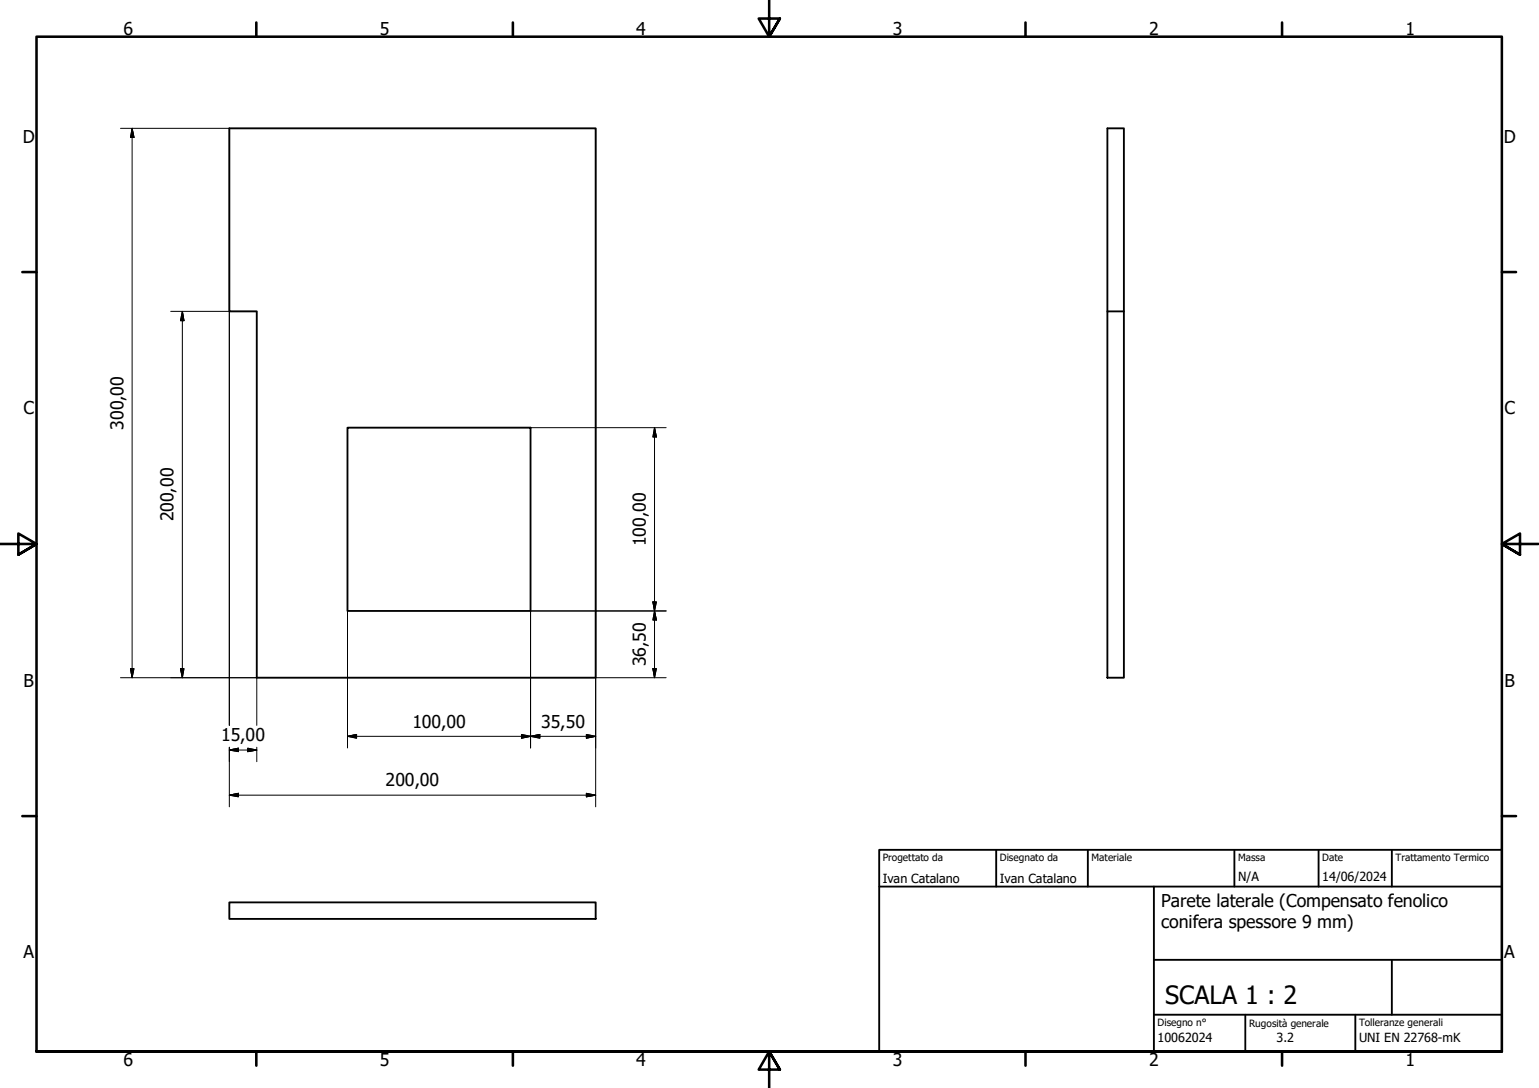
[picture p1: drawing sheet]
<svg xmlns="http://www.w3.org/2000/svg" width="420mm" height="297mm" viewBox="0 0 420 297" stroke-linecap="round" stroke-linejoin="round" font-family="sans-serif">
<!-- layer: Visible (ISO) -->
<path d="M62.6 35h100v150h-92.5v-100h-7.5zM302.3 85h4.5v100h-4.5zM302.3 85v-50h4.5v50M94.9 116.8h49.9v50h-49.9zM62.6 246.4h100v4.5h-100z" fill="none" stroke="#000" stroke-width=".51"/>
<!-- layer: Border (ISO) -->
<g fill="none" stroke="#000" stroke-width=".7">
<path d="M70 6.1v3.9M140 6.1v3.9M210 0v10l-2.9-4.9h5.8l-2.9 4.9 2.9-4.9M280 6.1v3.9M350 6.1v3.9M6.1 74.3h3.9M410 74.3h3.9M0 148.5h10l-5-2.8v5.7l5-2.9-5 2.9M420 148.5h-10l5-2.8v5.7l-5-2.9 5 2.9M6.1 222.8h3.9M410 222.8h3.9M10 287.1v-277.1h400v277.1h-400h400"/>
<path d="M70 287.1v3.8M140 287.1v3.8M212.9 292l-2.9-4.9 2.9 4.9h-5.8l2.9-4.9v9.9M280 287.1v3.8M350 287.1v3.8"/>
</g>
<!-- layer: Title (ISO) -->
<g fill="none" stroke="#000" stroke-width=".51">
<path d="M240 232h170v55.1h-170zM272 232v10M297 232v10M337 232v10M360 232v10M380 232v10M240 242h170M315 242v45.1M315 262.1h95M315 277h95M340 277v10.1M370 277v10.1"/>
<path d="M380 262.1v14.9"/>
</g>
<!-- layer: Dimension (ISO) -->
<g fill="none" stroke="#000" stroke-width=".27">
<path d="M32.9 35h29.7v163M36.1 35l.5 2.5h-1zM36.1 35v150M162.6 35v185.3M46.6 85h23.5M49.8 85l.4 2.6h-.9zM49.8 85v100M144.8 116.8h37.1M178.7 116.8l.5 2.5h-1zM178.7 116.8v68.2M94.9 166.8v37.4M178.2 164.3h1l-.5 2.5z"/>
<path d="M178.7 166.8l.5 2.5h-1zM181.9 166.8h-37.1v37.4M32.9 185h37.2v13M35.6 182.5h1l-.5 2.5zM49.3 182.5h.9l-.4 2.5zM162.6 185h19.3M178.2 182.5h1l-.5 2.5zM62.6 217.1l2.5-.5v.9zM62.6 204.8l2.5-.5v.9zM62.6 217.1h100M62.6 204v16.3M62.6 204.8h7.5"/>
<path d="M67.6 204.3l2.5 .5-2.5 .4zM70.1 204v3.9M94.9 201l2.4-.5v1zM94.9 201h67.7M142.4 200.5l2.4 .5-2.4 .5zM144.8 201l2.6-.5v1zM160.1 216.6l2.5 .5-2.5 .4zM160.1 200.5l2.5 .5-2.5 .5z"/>
</g>
<g fill="#000" stroke="#000" stroke-width=".27">
<path d="M36.1 35l.5 2.5zM36.1 35l.5 2.5h-1zM49.8 85l.4 2.6zM49.8 85l.4 2.6h-.9zM178.7 116.8l.5 2.5zM178.7 116.8l.5 2.5h-1zM178.2 164.3l.5 2.5zM178.2 164.3h1l-.5 2.5zM178.7 166.8l.5 2.5zM178.7 166.8l.5 2.5h-1zM35.6 182.5l.5 2.5zM35.6 182.5h1l-.5 2.5z"/>
<path d="M49.3 182.5l.5 2.5zM49.3 182.5h.9l-.4 2.5zM178.2 182.5l.5 2.5zM178.2 182.5h1l-.5 2.5zM62.6 217.1l2.5-.5zM62.6 217.1l2.5-.5v.9zM62.6 204.8l2.5-.5zM62.6 204.8l2.5-.5v.9zM67.6 205.2l2.5-.4zM67.6 204.3l2.5 .5-2.5 .4zM94.9 201l2.4-.5zM94.9 201l2.4-.5v1z"/>
<path d="M142.4 201.5l2.4-.5zM142.4 200.5l2.4 .5-2.4 .5zM144.8 201l2.6-.5zM144.8 201l2.6-.5v1zM160.1 217.5l2.5-.4zM160.1 216.6l2.5 .5-2.5 .4zM160.1 201.5l2.5-.5zM160.1 200.5l2.5 .5-2.5 .5z"/>
</g>
<text font-size="6.9" x="318.1" y="274.1">SCALA 1 : 2</text>
<g font-size="4.8">
<text x="33.7" y="9.6">6</text>
<text x="103.7" y="9.6">5</text>
<text x="173.7" y="9.6">4</text>
<text x="243.7" y="9.6">3</text>
<text x="313.7" y="9.6">2</text>
<text x="383.7" y="9.6">1</text>
<text x="6.2" y="38.9">D</text>
<text x="410.5" y="38.9">D</text>
<text x="6.4" y="113.1">C</text>
<text x="410.7" y="113.1">C</text>
<text x="33.7" y="117.3" transform="rotate(-90 33.7 117.3)">300,00</text>
<text x="47.4" y="142.4" transform="rotate(-90 47.4 142.4)">200,00</text>
<text x="176.3" y="149.1" transform="rotate(-90 176.3 149.1)">100,00</text>
<text x="176.3" y="181.9" transform="rotate(-90 176.3 181.9)">36,50</text>
<text x="6.4" y="187.4">B</text>
<text x="410.7" y="187.4">B</text>
<text x="60.4" y="202.4">15,00</text>
<text x="112.6" y="198.7">100,00</text>
<text x="147.8" y="198.7">35,50</text>
<text x="105.3" y="214.7">200,00</text>
<text x="317" y="247.7">Parete laterale (Compensato fenolico</text>
<text x="317" y="253.5">conifera spessore 9 mm)</text>
<text x="6.4" y="261.7">A</text>
<text x="410.7" y="261.7">A</text>
<text x="33.7" y="290.9">6</text>
<text x="103.7" y="290.9">5</text>
<text x="173.7" y="290.9">4</text>
<text x="243.7" y="290.9">3</text>
<text x="313.7" y="290.9">2</text>
<text x="383.7" y="290.9">1</text>
</g>
<g font-size="3.4">
<text x="241" y="241">Ivan Catalano</text>
<text x="273" y="241">Ivan Catalano</text>
<text x="338" y="240.5">N/A</text>
<text x="361" y="240.5">14/06/2024</text>
<text x="316" y="284.6">10062024</text>
<text x="348.5" y="284.6">3.2</text>
<text x="371" y="284.6">UNI EN 22768-mK</text>
</g>
<g font-size="2.7">
<text x="241" y="235.1">Progettato da</text>
<text x="273" y="235.1">Disegnato da</text>
<text x="298" y="235.1">Materiale</text>
<text x="338" y="235.1">Massa</text>
<text x="361" y="235.1">Date</text>
<text x="381" y="235.1">Trattamento Termico</text>
<text x="316" y="280.1">Disegno n°</text>
<text x="341" y="280.3">Rugosità generale</text>
<text x="371" y="280.1">Tolleranze generali</text>
</g>
</svg>
